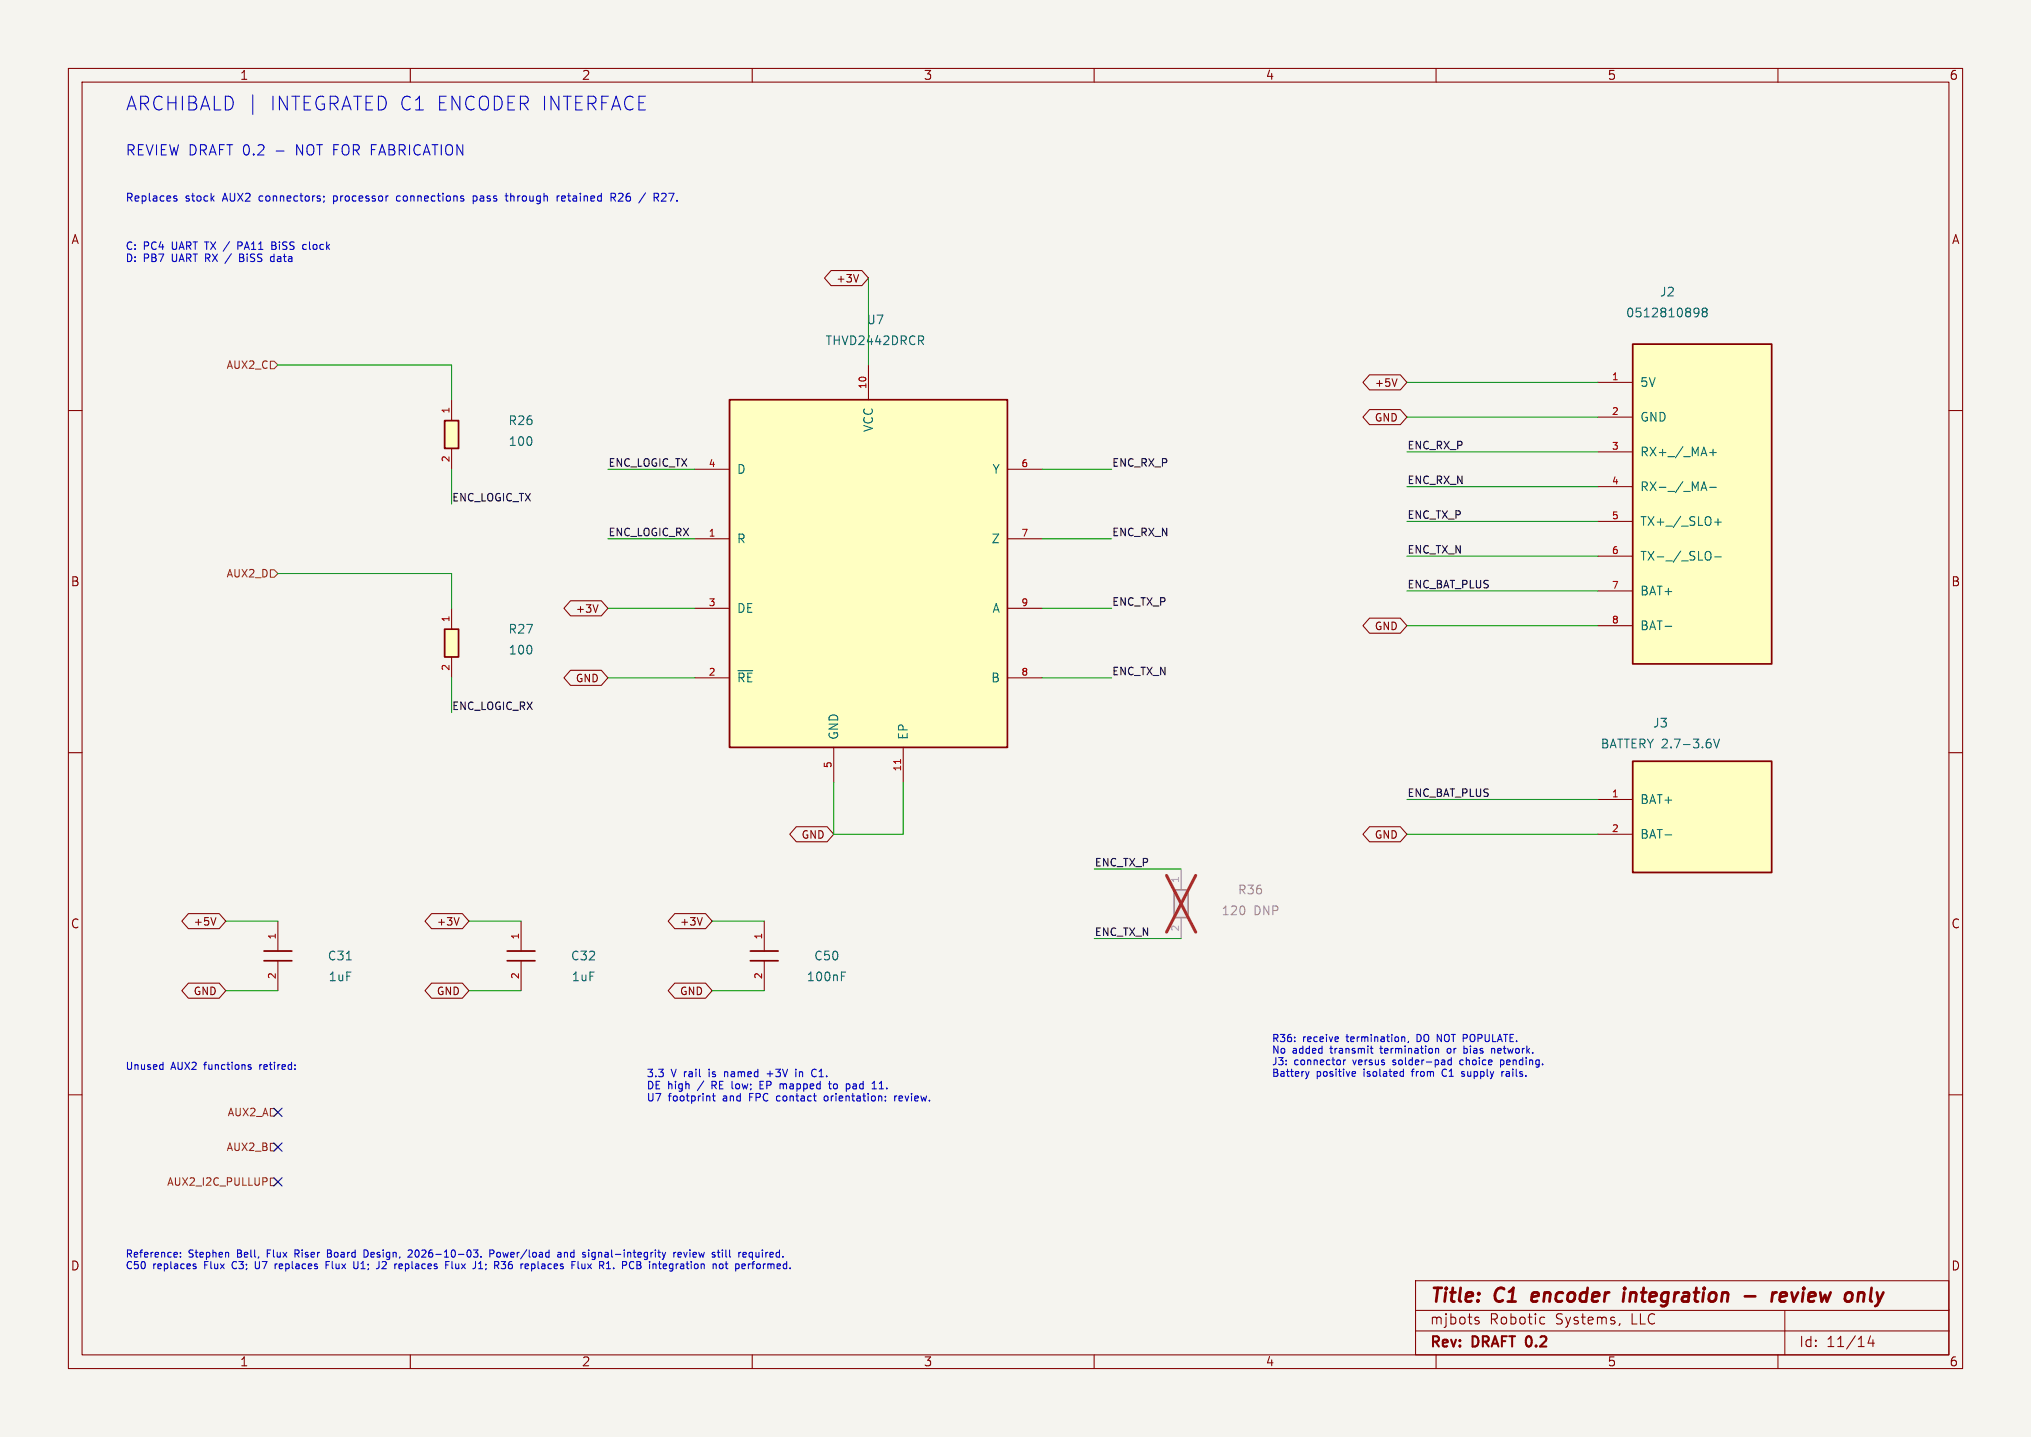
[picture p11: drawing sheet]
(kicad_sch (version 20230121) (generator eeschema) (paper "A4") (title_block (title "C1 encoder integration - review only") (date "2026-10-08") (rev "DRAFT 0.2")) (lib_symbols (symbol "Draft:THVD2442_DRAFT" (pin_names (offset 1)) (in_bom yes) (on_board yes) (property "Reference" "U" (at 0.0 0.0 0) (effects (font (size 1.27 1.27)) )) (property "Value" "THVD2442DRCR" (at 0.0 0.0 0) (effects (font (size 1.27 1.27)) )) (symbol "THVD2442_DRAFT_0_1" (rectangle (start -20.32 25.4) (end 20.32 -25.4) (stroke (width 0.254) (type default)) (fill (type background)))) (symbol "THVD2442_DRAFT_1_1" (pin input line (at -25.4 15.24 0) (length 5.08) (name "D" (effects (font (size 1.27 1.27)) )) (number "4" (effects (font (size 1.0 1.0)) ))) (pin output line (at -25.4 5.08 0) (length 5.08) (name "R" (effects (font (size 1.27 1.27)) )) (number "1" (effects (font (size 1.0 1.0)) ))) (pin input line (at -25.4 -5.08 0) (length 5.08) (name "DE" (effects (font (size 1.27 1.27)) )) (number "3" (effects (font (size 1.0 1.0)) ))) (pin input line (at -25.4 -15.24 0) (length 5.08) (name "~{RE}" (effects (font (size 1.27 1.27)) )) (number "2" (effects (font (size 1.0 1.0)) ))) (pin output line (at 25.4 15.24 180) (length 5.08) (name "Y" (effects (font (size 1.27 1.27)) )) (number "6" (effects (font (size 1.0 1.0)) ))) (pin output line (at 25.4 5.08 180) (length 5.08) (name "Z" (effects (font (size 1.27 1.27)) )) (number "7" (effects (font (size 1.0 1.0)) ))) (pin input line (at 25.4 -5.08 180) (length 5.08) (name "A" (effects (font (size 1.27 1.27)) )) (number "9" (effects (font (size 1.0 1.0)) ))) (pin input line (at 25.4 -15.24 180) (length 5.08) (name "B" (effects (font (size 1.27 1.27)) )) (number "8" (effects (font (size 1.0 1.0)) ))) (pin power_in line (at 0.0 30.48 270) (length 5.08) (name "VCC" (effects (font (size 1.27 1.27)) )) (number "10" (effects (font (size 1.0 1.0)) ))) (pin power_in line (at -5.08 -30.48 90) (length 5.08) (name "GND" (effects (font (size 1.27 1.27)) )) (number "5" (effects (font (size 1.0 1.0)) ))) (pin passive line (at 5.08 -30.48 90) (length 5.08) (name "EP" (effects (font (size 1.27 1.27)) )) (number "11" (effects (font (size 1.0 1.0)) )))))(symbol "Draft:R" (pin_names (offset 1)) (in_bom yes) (on_board yes) (property "Reference" "R" (at 0.0 0.0 0) (effects (font (size 1.27 1.27)) )) (property "Value" "R" (at 0.0 0.0 0) (effects (font (size 1.27 1.27)) )) (symbol "R_0_1" (rectangle (start -1.016 2.032) (end 1.016 -2.032) (stroke (width 0.254) (type default)) (fill (type background)))) (symbol "R_1_1" (pin passive line (at 0.0 5.08 270) (length 3.048) (name "~" (effects (font (size 1.27 1.27)) )) (number "1" (effects (font (size 1.0 1.0)) ))) (pin passive line (at 0.0 -5.08 90) (length 3.048) (name "~" (effects (font (size 1.27 1.27)) )) (number "2" (effects (font (size 1.0 1.0)) )))))(symbol "Draft:C" (pin_names (offset 1)) (in_bom yes) (on_board yes) (property "Reference" "C" (at 0.0 0.0 0) (effects (font (size 1.27 1.27)) )) (property "Value" "C" (at 0.0 0.0 0) (effects (font (size 1.27 1.27)) )) (symbol "C_0_1" (polyline (pts (xy -2.032 0.7112) (xy 2.032 0.7112)) (stroke (width 0.254) (type default)) (fill (type none)))(polyline (pts (xy -2.032 -0.7112) (xy 2.032 -0.7112)) (stroke (width 0.254) (type default)) (fill (type none)))) (symbol "C_1_1" (pin passive line (at 0.0 5.08 270) (length 4.3688) (name "~" (effects (font (size 1.27 1.27)) )) (number "1" (effects (font (size 1.0 1.0)) ))) (pin passive line (at 0.0 -5.08 90) (length 4.3688) (name "~" (effects (font (size 1.27 1.27)) )) (number "2" (effects (font (size 1.0 1.0)) )))))(symbol "Draft:MOSRAC_FPC8" (pin_names (offset 1)) (in_bom yes) (on_board yes) (property "Reference" "J" (at 0.0 0.0 0) (effects (font (size 1.27 1.27)) )) (property "Value" "0512810898" (at 0.0 0.0 0) (effects (font (size 1.27 1.27)) )) (symbol "MOSRAC_FPC8_0_1" (rectangle (start -5.08 23.368) (end 15.24 -23.368) (stroke (width 0.254) (type default)) (fill (type background)))) (symbol "MOSRAC_FPC8_1_1" (pin passive line (at -10.16 17.78 0) (length 5.08) (name "5V" (effects (font (size 1.27 1.27)) )) (number "1" (effects (font (size 1.0 1.0)) ))) (pin passive line (at -10.16 12.7 0) (length 5.08) (name "GND" (effects (font (size 1.27 1.27)) )) (number "2" (effects (font (size 1.0 1.0)) ))) (pin passive line (at -10.16 7.62 0) (length 5.08) (name "RX+ / MA+" (effects (font (size 1.27 1.27)) )) (number "3" (effects (font (size 1.0 1.0)) ))) (pin passive line (at -10.16 2.54 0) (length 5.08) (name "RX- / MA-" (effects (font (size 1.27 1.27)) )) (number "4" (effects (font (size 1.0 1.0)) ))) (pin passive line (at -10.16 -2.54 0) (length 5.08) (name "TX+ / SLO+" (effects (font (size 1.27 1.27)) )) (number "5" (effects (font (size 1.0 1.0)) ))) (pin passive line (at -10.16 -7.62 0) (length 5.08) (name "TX- / SLO-" (effects (font (size 1.27 1.27)) )) (number "6" (effects (font (size 1.0 1.0)) ))) (pin passive line (at -10.16 -12.7 0) (length 5.08) (name "BAT+" (effects (font (size 1.27 1.27)) )) (number "7" (effects (font (size 1.0 1.0)) ))) (pin passive line (at -10.16 -17.78 0) (length 5.08) (name "BAT-" (effects (font (size 1.27 1.27)) )) (number "8" (effects (font (size 1.0 1.0)) )))))(symbol "Draft:Battery2" (pin_names (offset 1)) (in_bom yes) (on_board yes) (property "Reference" "J" (at 0.0 0.0 0) (effects (font (size 1.27 1.27)) )) (property "Value" "BATTERY 2.7-3.6V" (at 0.0 0.0 0) (effects (font (size 1.27 1.27)) )) (symbol "Battery2_0_1" (rectangle (start -5.08 8.128) (end 15.24 -8.128) (stroke (width 0.254) (type default)) (fill (type background)))) (symbol "Battery2_1_1" (pin passive line (at -10.16 2.54 0) (length 5.08) (name "BAT+" (effects (font (size 1.27 1.27)) )) (number "1" (effects (font (size 1.0 1.0)) ))) (pin passive line (at -10.16 -2.54 0) (length 5.08) (name "BAT-" (effects (font (size 1.27 1.27)) )) (number "2" (effects (font (size 1.0 1.0)) )))))) (symbol (lib_id "Draft:THVD2442_DRAFT") (at 127.0 83.82 0) (unit 1) (in_bom yes) (on_board yes) (dnp no) (property "Reference" "U7" (at 128.016 46.736 0) (effects (font (size 1.27 1.27)) ))(property "Value" "THVD2442DRCR" (at 128.016 49.784 0) (effects (font (size 1.27 1.27)) ))(property "Footprint" "" (at 127.0 83.82 0) (effects (font (size 1.27 1.27)) hide))(property "Datasheet" "https://www.ti.com/lit/ds/symlink/thvd2442.pdf" (at 127.0 83.82 0) (effects (font (size 1.27 1.27)) hide))(property "MPN" "THVD2442DRCR" (at 127.0 83.82 0) (effects (font (size 1.27 1.27)) hide)) (pin "1")(pin "2")(pin "3")(pin "4")(pin "5")(pin "6")(pin "7")(pin "8")(pin "9")(pin "10")(pin "11"))(symbol (lib_id "Draft:R") (at 66.04 63.5 0) (unit 1) (in_bom yes) (on_board yes) (dnp no) (property "Reference" "R26" (at 76.2 61.468 0) (effects (font (size 1.27 1.27)) ))(property "Value" "100" (at 76.2 64.516 0) (effects (font (size 1.27 1.27)) ))(property "Footprint" "Resistor_SMD:R_0402_1005Metric" (at 66.04 63.5 0) (effects (font (size 1.27 1.27)) hide))(property "Datasheet" "" (at 66.04 63.5 0) (effects (font (size 1.27 1.27)) hide))(property "MPN" "" (at 66.04 63.5 0) (effects (font (size 1.27 1.27)) hide)) (pin "1")(pin "2"))(wire (pts (xy 66.04 58.42) (xy 66.04 53.34)) (stroke (width 0) (type default)))(wire (pts (xy 40.64 53.34) (xy 66.04 53.34)) (stroke (width 0) (type default)))(hierarchical_label "AUX2_C" (shape input) (at 40.64 53.34 180) (effects (font (size 1.1 1.1)) (justify right)))(wire (pts (xy 66.04 68.58) (xy 66.04 73.66)) (stroke (width 0) (type default)))(label "ENC_LOGIC_TX" (at 66.04 73.66 0) (effects (font (size 1.1 1.1)) (justify left bottom)))(symbol (lib_id "Draft:R") (at 66.04 93.98 0) (unit 1) (in_bom yes) (on_board yes) (dnp no) (property "Reference" "R27" (at 76.2 91.948 0) (effects (font (size 1.27 1.27)) ))(property "Value" "100" (at 76.2 94.996 0) (effects (font (size 1.27 1.27)) ))(property "Footprint" "Resistor_SMD:R_0402_1005Metric" (at 66.04 93.98 0) (effects (font (size 1.27 1.27)) hide))(property "Datasheet" "" (at 66.04 93.98 0) (effects (font (size 1.27 1.27)) hide))(property "MPN" "" (at 66.04 93.98 0) (effects (font (size 1.27 1.27)) hide)) (pin "1")(pin "2"))(wire (pts (xy 66.04 88.9) (xy 66.04 83.82)) (stroke (width 0) (type default)))(wire (pts (xy 40.64 83.82) (xy 66.04 83.82)) (stroke (width 0) (type default)))(hierarchical_label "AUX2_D" (shape input) (at 40.64 83.82 180) (effects (font (size 1.1 1.1)) (justify right)))(wire (pts (xy 66.04 99.06) (xy 66.04 104.14)) (stroke (width 0) (type default)))(label "ENC_LOGIC_RX" (at 66.04 104.14 0) (effects (font (size 1.1 1.1)) (justify left bottom)))(wire (pts (xy 101.6 68.58) (xy 88.9 68.58)) (stroke (width 0) (type default)))(label "ENC_LOGIC_TX" (at 88.9 68.58 0) (effects (font (size 1.1 1.1)) (justify left bottom)))(wire (pts (xy 101.6 78.74) (xy 88.9 78.74)) (stroke (width 0) (type default)))(label "ENC_LOGIC_RX" (at 88.9 78.74 0) (effects (font (size 1.1 1.1)) (justify left bottom)))(wire (pts (xy 101.6 88.9) (xy 88.9 88.9)) (stroke (width 0) (type default)))(global_label "+3V" (shape bidirectional) (at 88.9 88.9 180) (effects (font (size 1.1 1.1)) (justify right)) (property "Intersheetrefs" "${INTERSHEET_REFS}" (at 88.9 88.9 0) (effects (font (size 1.27 1.27)) hide)))(wire (pts (xy 101.6 99.06) (xy 88.9 99.06)) (stroke (width 0) (type default)))(global_label "GND" (shape bidirectional) (at 88.9 99.06 180) (effects (font (size 1.1 1.1)) (justify right)) (property "Intersheetrefs" "${INTERSHEET_REFS}" (at 88.9 99.06 0) (effects (font (size 1.27 1.27)) hide)))(wire (pts (xy 127.0 53.34) (xy 127.0 40.64)) (stroke (width 0) (type default)))(global_label "+3V" (shape bidirectional) (at 127.0 40.64 180) (effects (font (size 1.1 1.1)) (justify right)) (property "Intersheetrefs" "${INTERSHEET_REFS}" (at 127.0 40.64 0) (effects (font (size 1.27 1.27)) hide)))(wire (pts (xy 121.92 114.3) (xy 121.92 121.92)) (stroke (width 0) (type default)))(wire (pts (xy 132.08 114.3) (xy 132.08 121.92)) (stroke (width 0) (type default)))(wire (pts (xy 121.92 121.92) (xy 132.08 121.92)) (stroke (width 0) (type default)))(global_label "GND" (shape bidirectional) (at 121.92 121.92 180) (effects (font (size 1.1 1.1)) (justify right)) (property "Intersheetrefs" "${INTERSHEET_REFS}" (at 121.92 121.92 0) (effects (font (size 1.27 1.27)) hide)))(wire (pts (xy 152.4 68.58) (xy 162.56 68.58)) (stroke (width 0) (type default)))(label "ENC_RX_P" (at 162.56 68.58 0) (effects (font (size 1.1 1.1)) (justify left bottom)))(wire (pts (xy 152.4 78.74) (xy 162.56 78.74)) (stroke (width 0) (type default)))(label "ENC_RX_N" (at 162.56 78.74 0) (effects (font (size 1.1 1.1)) (justify left bottom)))(wire (pts (xy 152.4 88.9) (xy 162.56 88.9)) (stroke (width 0) (type default)))(label "ENC_TX_P" (at 162.56 88.9 0) (effects (font (size 1.1 1.1)) (justify left bottom)))(wire (pts (xy 152.4 99.06) (xy 162.56 99.06)) (stroke (width 0) (type default)))(label "ENC_TX_N" (at 162.56 99.06 0) (effects (font (size 1.1 1.1)) (justify left bottom)))(symbol (lib_id "Draft:MOSRAC_FPC8") (at 243.84 73.66 0) (unit 1) (in_bom yes) (on_board yes) (dnp no) (property "Reference" "J2" (at 243.84 42.672 0) (effects (font (size 1.27 1.27)) ))(property "Value" "0512810898" (at 243.84 45.72 0) (effects (font (size 1.27 1.27)) ))(property "Footprint" "" (at 243.84 73.66 0) (effects (font (size 1.27 1.27)) hide))(property "Datasheet" "" (at 243.84 73.66 0) (effects (font (size 1.27 1.27)) hide))(property "MPN" "0512810898" (at 243.84 73.66 0) (effects (font (size 1.27 1.27)) hide)) (pin "1")(pin "2")(pin "3")(pin "4")(pin "5")(pin "6")(pin "7")(pin "8"))(wire (pts (xy 233.68 55.88) (xy 205.74 55.88)) (stroke (width 0) (type default)))(global_label "+5V" (shape bidirectional) (at 205.74 55.88 180) (effects (font (size 1.1 1.1)) (justify right)) (property "Intersheetrefs" "${INTERSHEET_REFS}" (at 205.74 55.88 0) (effects (font (size 1.27 1.27)) hide)))(wire (pts (xy 233.68 60.96) (xy 205.74 60.96)) (stroke (width 0) (type default)))(global_label "GND" (shape bidirectional) (at 205.74 60.96 180) (effects (font (size 1.1 1.1)) (justify right)) (property "Intersheetrefs" "${INTERSHEET_REFS}" (at 205.74 60.96 0) (effects (font (size 1.27 1.27)) hide)))(wire (pts (xy 233.68 66.04) (xy 205.74 66.04)) (stroke (width 0) (type default)))(label "ENC_RX_P" (at 205.74 66.04 0) (effects (font (size 1.1 1.1)) (justify left bottom)))(wire (pts (xy 233.68 71.12) (xy 205.74 71.12)) (stroke (width 0) (type default)))(label "ENC_RX_N" (at 205.74 71.12 0) (effects (font (size 1.1 1.1)) (justify left bottom)))(wire (pts (xy 233.68 76.2) (xy 205.74 76.2)) (stroke (width 0) (type default)))(label "ENC_TX_P" (at 205.74 76.2 0) (effects (font (size 1.1 1.1)) (justify left bottom)))(wire (pts (xy 233.68 81.28) (xy 205.74 81.28)) (stroke (width 0) (type default)))(label "ENC_TX_N" (at 205.74 81.28 0) (effects (font (size 1.1 1.1)) (justify left bottom)))(wire (pts (xy 233.68 86.36) (xy 205.74 86.36)) (stroke (width 0) (type default)))(label "ENC_BAT_PLUS" (at 205.74 86.36 0) (effects (font (size 1.1 1.1)) (justify left bottom)))(wire (pts (xy 233.68 91.44) (xy 205.74 91.44)) (stroke (width 0) (type default)))(global_label "GND" (shape bidirectional) (at 205.74 91.44 180) (effects (font (size 1.1 1.1)) (justify right)) (property "Intersheetrefs" "${INTERSHEET_REFS}" (at 205.74 91.44 0) (effects (font (size 1.27 1.27)) hide)))(symbol (lib_id "Draft:Battery2") (at 243.84 119.38 0) (unit 1) (in_bom yes) (on_board yes) (dnp no) (property "Reference" "J3" (at 242.824 105.664 0) (effects (font (size 1.27 1.27)) ))(property "Value" "BATTERY 2.7-3.6V" (at 242.824 108.712 0) (effects (font (size 1.27 1.27)) ))(property "Footprint" "" (at 243.84 119.38 0) (effects (font (size 1.27 1.27)) hide))(property "Datasheet" "" (at 243.84 119.38 0) (effects (font (size 1.27 1.27)) hide))(property "MPN" "" (at 243.84 119.38 0) (effects (font (size 1.27 1.27)) hide)) (pin "1")(pin "2"))(wire (pts (xy 233.68 116.84) (xy 205.74 116.84)) (stroke (width 0) (type default)))(label "ENC_BAT_PLUS" (at 205.74 116.84 0) (effects (font (size 1.1 1.1)) (justify left bottom)))(wire (pts (xy 233.68 121.92) (xy 205.74 121.92)) (stroke (width 0) (type default)))(global_label "GND" (shape bidirectional) (at 205.74 121.92 180) (effects (font (size 1.1 1.1)) (justify right)) (property "Intersheetrefs" "${INTERSHEET_REFS}" (at 205.74 121.92 0) (effects (font (size 1.27 1.27)) hide)))(symbol (lib_id "Draft:R") (at 172.72 132.08 0) (unit 1) (in_bom yes) (on_board yes) (dnp yes) (property "Reference" "R36" (at 182.88 130.048 0) (effects (font (size 1.27 1.27)) ))(property "Value" "120 DNP" (at 182.88 133.096 0) (effects (font (size 1.27 1.27)) ))(property "Footprint" "Resistor_SMD:R_0402_1005Metric" (at 172.72 132.08 0) (effects (font (size 1.27 1.27)) hide))(property "Datasheet" "" (at 172.72 132.08 0) (effects (font (size 1.27 1.27)) hide))(property "MPN" "RC0402FR-07120RL" (at 172.72 132.08 0) (effects (font (size 1.27 1.27)) hide)) (pin "1")(pin "2"))(wire (pts (xy 172.72 127.0) (xy 160.02 127.0)) (stroke (width 0) (type default)))(label "ENC_TX_P" (at 160.02 127.0 0) (effects (font (size 1.1 1.1)) (justify left bottom)))(wire (pts (xy 172.72 137.16) (xy 160.02 137.16)) (stroke (width 0) (type default)))(label "ENC_TX_N" (at 160.02 137.16 0) (effects (font (size 1.1 1.1)) (justify left bottom)))(symbol (lib_id "Draft:C") (at 40.64 139.7 0) (unit 1) (in_bom yes) (on_board yes) (dnp no) (property "Reference" "C31" (at 49.784 139.7 0) (effects (font (size 1.27 1.27)) ))(property "Value" "1uF" (at 49.784 142.748 0) (effects (font (size 1.27 1.27)) ))(property "Footprint" "Capacitor_SMD:C_0402_1005Metric" (at 40.64 139.7 0) (effects (font (size 1.27 1.27)) hide))(property "Datasheet" "" (at 40.64 139.7 0) (effects (font (size 1.27 1.27)) hide))(property "MPN" "" (at 40.64 139.7 0) (effects (font (size 1.27 1.27)) hide)) (pin "1")(pin "2"))(wire (pts (xy 40.64 134.62) (xy 33.02 134.62)) (stroke (width 0) (type default)))(global_label "+5V" (shape bidirectional) (at 33.02 134.62 180) (effects (font (size 1.1 1.1)) (justify right)) (property "Intersheetrefs" "${INTERSHEET_REFS}" (at 33.02 134.62 0) (effects (font (size 1.27 1.27)) hide)))(wire (pts (xy 40.64 144.78) (xy 33.02 144.78)) (stroke (width 0) (type default)))(global_label "GND" (shape bidirectional) (at 33.02 144.78 180) (effects (font (size 1.1 1.1)) (justify right)) (property "Intersheetrefs" "${INTERSHEET_REFS}" (at 33.02 144.78 0) (effects (font (size 1.27 1.27)) hide)))(symbol (lib_id "Draft:C") (at 76.2 139.7 0) (unit 1) (in_bom yes) (on_board yes) (dnp no) (property "Reference" "C32" (at 85.344 139.7 0) (effects (font (size 1.27 1.27)) ))(property "Value" "1uF" (at 85.344 142.748 0) (effects (font (size 1.27 1.27)) ))(property "Footprint" "Capacitor_SMD:C_0402_1005Metric" (at 76.2 139.7 0) (effects (font (size 1.27 1.27)) hide))(property "Datasheet" "" (at 76.2 139.7 0) (effects (font (size 1.27 1.27)) hide))(property "MPN" "" (at 76.2 139.7 0) (effects (font (size 1.27 1.27)) hide)) (pin "1")(pin "2"))(wire (pts (xy 76.2 134.62) (xy 68.58 134.62)) (stroke (width 0) (type default)))(global_label "+3V" (shape bidirectional) (at 68.58 134.62 180) (effects (font (size 1.1 1.1)) (justify right)) (property "Intersheetrefs" "${INTERSHEET_REFS}" (at 68.58 134.62 0) (effects (font (size 1.27 1.27)) hide)))(wire (pts (xy 76.2 144.78) (xy 68.58 144.78)) (stroke (width 0) (type default)))(global_label "GND" (shape bidirectional) (at 68.58 144.78 180) (effects (font (size 1.1 1.1)) (justify right)) (property "Intersheetrefs" "${INTERSHEET_REFS}" (at 68.58 144.78 0) (effects (font (size 1.27 1.27)) hide)))(symbol (lib_id "Draft:C") (at 111.76 139.7 0) (unit 1) (in_bom yes) (on_board yes) (dnp no) (property "Reference" "C50" (at 120.904 139.7 0) (effects (font (size 1.27 1.27)) ))(property "Value" "100nF" (at 120.904 142.748 0) (effects (font (size 1.27 1.27)) ))(property "Footprint" "Capacitor_SMD:C_0402_1005Metric" (at 111.76 139.7 0) (effects (font (size 1.27 1.27)) hide))(property "Datasheet" "" (at 111.76 139.7 0) (effects (font (size 1.27 1.27)) hide))(property "MPN" "GRM155R61A104KA01D" (at 111.76 139.7 0) (effects (font (size 1.27 1.27)) hide)) (pin "1")(pin "2"))(wire (pts (xy 111.76 134.62) (xy 104.14 134.62)) (stroke (width 0) (type default)))(global_label "+3V" (shape bidirectional) (at 104.14 134.62 180) (effects (font (size 1.1 1.1)) (justify right)) (property "Intersheetrefs" "${INTERSHEET_REFS}" (at 104.14 134.62 0) (effects (font (size 1.27 1.27)) hide)))(wire (pts (xy 111.76 144.78) (xy 104.14 144.78)) (stroke (width 0) (type default)))(global_label "GND" (shape bidirectional) (at 104.14 144.78 180) (effects (font (size 1.1 1.1)) (justify right)) (property "Intersheetrefs" "${INTERSHEET_REFS}" (at 104.14 144.78 0) (effects (font (size 1.27 1.27)) hide)))(hierarchical_label "AUX2_A" (shape input) (at 40.64 162.56 180) (effects (font (size 1.1 1.1)) (justify right)))(no_connect (at 40.64 162.56))(hierarchical_label "AUX2_B" (shape input) (at 40.64 167.64 180) (effects (font (size 1.1 1.1)) (justify right)))(no_connect (at 40.64 167.64))(hierarchical_label "AUX2_I2C_PULLUP" (shape input) (at 40.64 172.72 180) (effects (font (size 1.1 1.1)) (justify right)))(no_connect (at 40.64 172.72))(text "ARCHIBALD | INTEGRATED C1 ENCODER INTERFACE" (at 18.288 14.224 0) (effects (font (size 2.0 2.0)) (justify left top)))(text "REVIEW DRAFT 0.2 - NOT FOR FABRICATION" (at 18.288 21.336 0) (effects (font (size 1.5 1.5)) (justify left top)))(text "Replaces stock AUX2 connectors; processor connections pass through retained R26 / R27." (at 18.288 28.448 0) (effects (font (size 1.15 1.15)) (justify left top)))(text "C: PC4 UART TX / PA11 BiSS clock\nD: PB7 UART RX / BiSS data" (at 18.288 35.56 0) (effects (font (size 1.1 1.1)) (justify left top)))(text "3.3 V rail is named +3V in C1.\nDE high / RE low; EP mapped to pad 11.\nU7 footprint and FPC contact orientation: review." (at 94.488 156.464 0) (effects (font (size 1.1 1.1)) (justify left top)))(text "R36: receive termination, DO NOT POPULATE.\nNo added transmit termination or bias network.\nJ3: connector versus solder-pad choice pending.\nBattery positive isolated from C1 supply rails." (at 185.928 151.384 0) (effects (font (size 1.05 1.05)) (justify left top)))(text "Unused AUX2 functions retired:" (at 18.288 155.448 0) (effects (font (size 1.05 1.05)) (justify left top)))(text "Reference: Stephen Bell, Flux Riser Board Design, 2026-10-03. Power/load and signal-integrity review still required.\nC50 replaces Flux C3; U7 replaces Flux U1; J2 replaces Flux J1; R36 replaces Flux R1. PCB integration not performed." (at 18.288 182.88 0) (effects (font (size 1.05 1.05)) (justify left top))))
